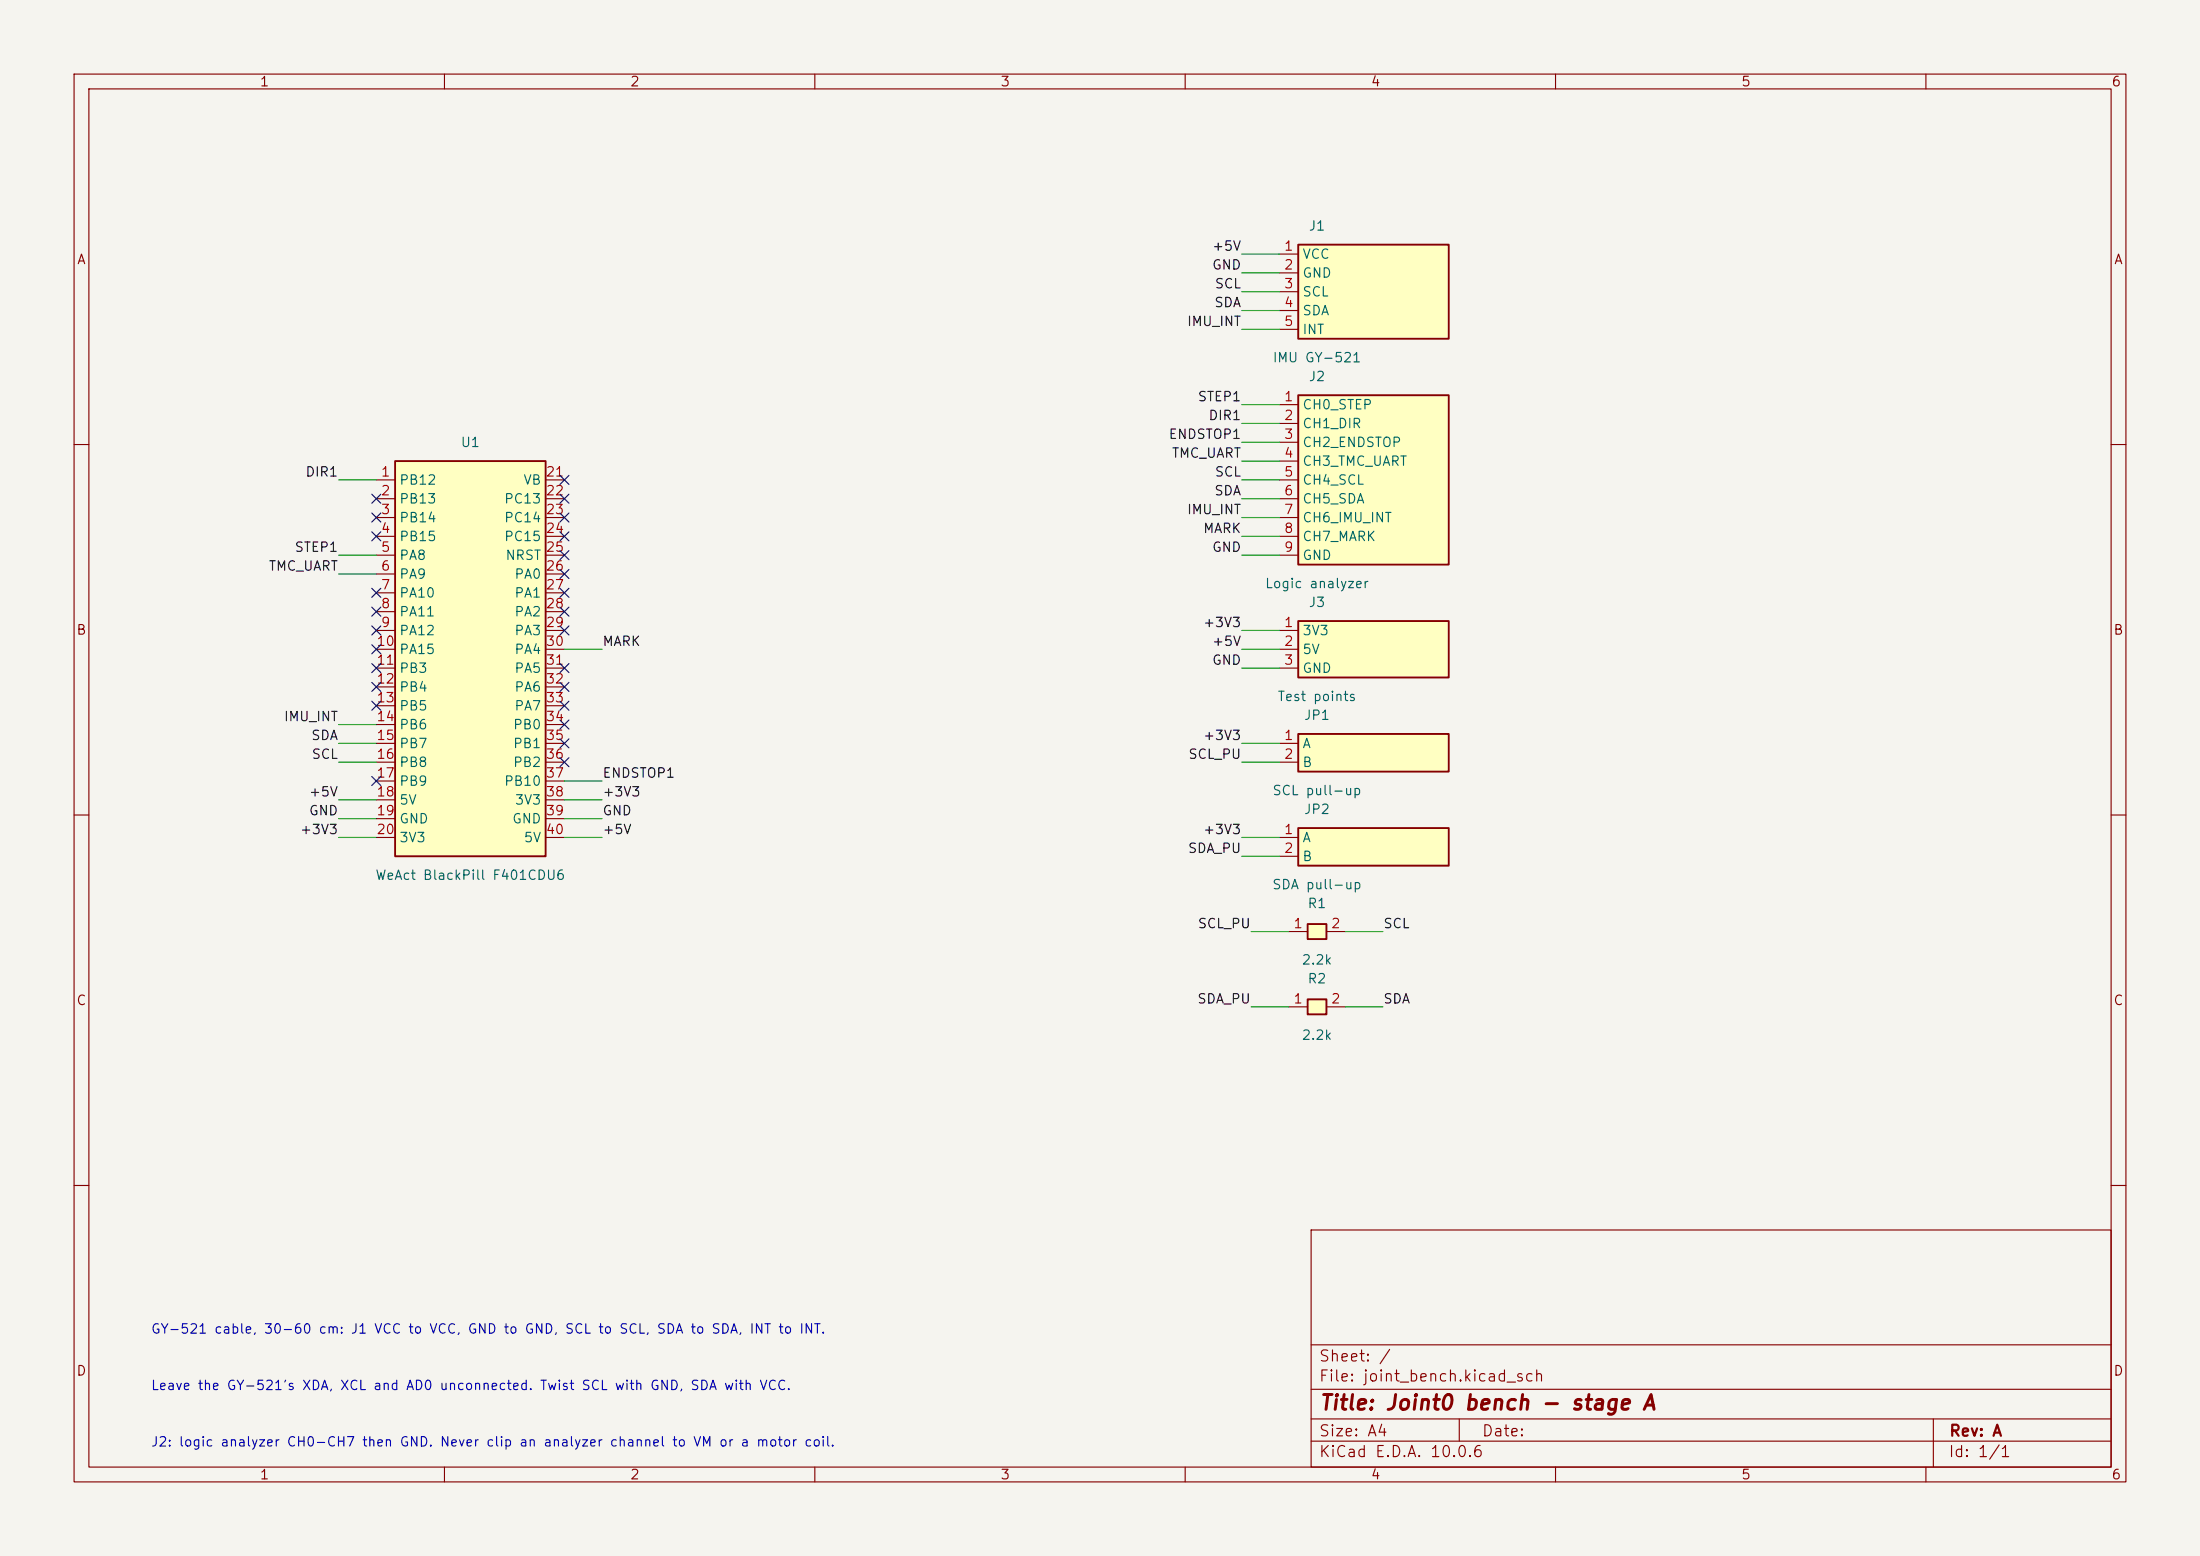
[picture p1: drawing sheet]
<svg xmlns="http://www.w3.org/2000/svg" width="297mm" height="210mm" viewBox="0 0 297 210" stroke-linecap="round" stroke-linejoin="round" font-family="sans-serif">
<path d="M0 0h297v210h-297z" fill="#f5f4ef" stroke="#f5f4ef" stroke-width=".14"/>
<g fill="none" stroke="#840000" stroke-width=".15">
<path d="M10 10h277v190h-277zM12 12h273v186h-273zM60 10v2M110 10v2M160 10v2M210 10v2M260 10v2M10 60h2M285 60h2M10 110h2M285 110h2M10 160h2"/>
<path d="M177 166h108v32h-108zM285 160h2M60 198v2M110 198v2M160 198v2M177 194.5h108M177 191.5h108M177 187.5h108M177 181.5h108M197 191.5v3M210 198v2M260 198v2"/>
<path d="M261 191.5v6.5"/>
</g>
<path d="M176.5 134.9h2.6v2h-2.6z" fill="#ffffc2"/>
<path d="M176.5 134.9h2.6v2h-2.6z" fill="none" stroke="#840000" stroke-width=".25"/>
<path d="M174 135.9h2.5M179.1 135.9h2.5" fill="none" stroke="#840000" stroke-width=".15"/>
<path d="M176.5 124.7h2.6v2h-2.6z" fill="#ffffc2"/>
<path d="M176.5 124.7h2.6v2h-2.6z" fill="none" stroke="#840000" stroke-width=".25"/>
<path d="M174 125.7h2.5M179.1 125.7h2.5" fill="none" stroke="#840000" stroke-width=".15"/>
<path d="M175.3 111.8h20.3v5h-20.3z" fill="#ffffc2"/>
<path d="M175.3 111.8h20.3v5h-20.3z" fill="none" stroke="#840000" stroke-width=".25"/>
<path d="M172.7 113h2.6M172.7 115.6h2.6" fill="none" stroke="#840000" stroke-width=".15"/>
<path d="M175.3 99.1h20.3v5h-20.3z" fill="#ffffc2"/>
<path d="M175.3 99.1h20.3v5h-20.3z" fill="none" stroke="#840000" stroke-width=".25"/>
<path d="M172.7 100.3h2.6M172.7 102.9h2.6" fill="none" stroke="#840000" stroke-width=".15"/>
<path d="M175.3 33h20.3v12.7h-20.3z" fill="#ffffc2"/>
<path d="M175.3 33h20.3v12.7h-20.3z" fill="none" stroke="#840000" stroke-width=".25"/>
<path d="M172.7 34.3h2.6M172.7 36.8h2.6M172.7 39.4h2.6M172.7 41.9h2.6M172.7 44.5h2.6" fill="none" stroke="#840000" stroke-width=".15"/>
<path d="M175.3 53.3h20.3v22.9h-20.3z" fill="#ffffc2"/>
<path d="M175.3 53.3h20.3v22.9h-20.3z" fill="none" stroke="#840000" stroke-width=".25"/>
<path d="M172.7 54.6h2.6M172.7 57.2h2.6M172.7 59.7h2.6M172.7 62.2h2.6M172.7 64.8h2.6M172.7 67.3h2.6M172.7 69.9h2.6M172.7 72.4h2.6M172.7 74.9h2.6" fill="none" stroke="#840000" stroke-width=".15"/>
<path d="M175.3 83.8h20.3v7.6h-20.3z" fill="#ffffc2"/>
<path d="M175.3 83.8h20.3v7.6h-20.3z" fill="none" stroke="#840000" stroke-width=".25"/>
<path d="M172.7 85.1h2.6M172.7 87.6h2.6M172.7 90.2h2.6" fill="none" stroke="#840000" stroke-width=".15"/>
<path d="M53.3 62.2h20.4v53.4h-20.4z" fill="#ffffc2"/>
<path d="M53.3 62.2h20.4v53.4h-20.4z" fill="none" stroke="#840000" stroke-width=".25"/>
<g fill="none" stroke="#840000" stroke-width=".15">
<path d="M50.8 64.8h2.5M50.8 67.3h2.5M50.8 69.9h2.5M50.8 72.4h2.5M50.8 74.9h2.5M50.8 77.5h2.5M73.7 64.8h2.5M73.7 67.3h2.5M73.7 69.9h2.5M73.7 72.4h2.5M73.7 74.9h2.5M73.7 77.5h2.5"/>
<path d="M50.8 80h2.5M50.8 82.6h2.5M50.8 85.1h2.5M50.8 87.6h2.5M50.8 90.2h2.5M50.8 92.7h2.5M50.8 95.3h2.5M50.8 97.8h2.5M73.7 80h2.5M73.7 82.6h2.5M73.7 85.1h2.5M73.7 87.6h2.5"/>
<path d="M73.7 90.2h2.5M73.7 92.7h2.5M73.7 95.3h2.5M73.7 97.8h2.5M50.8 100.3h2.5M50.8 102.9h2.5M50.8 105.4h2.5M50.8 108h2.5M50.8 110.5h2.5M50.8 113h2.5M73.7 100.3h2.5M73.7 102.9h2.5"/>
<path d="M73.7 105.4h2.5M73.7 108h2.5M73.7 110.5h2.5M73.7 113h2.5"/>
</g>
<g fill="none" stroke="#009600" stroke-width=".15">
<path d="M167.6 36.8h5.1M167.6 39.4h5.1M167.6 34.3h5.1M167.6 59.7h5.1M167.6 44.5h5.1M167.6 41.9h5.1M167.6 57.2h5.1M167.6 54.6h5.1M45.7 64.8h5.1M45.7 77.5h5.1M45.7 74.9h5.1M167.6 72.4h5.1"/>
<path d="M167.6 69.9h5.1M167.6 67.3h5.1M167.6 64.8h5.1M167.6 74.9h5.1M167.6 62.2h5.1M45.7 97.8h5.1M76.2 87.6h5.1M167.6 87.6h5.1M167.6 85.1h5.1M167.6 90.2h5.1M45.7 100.3h5.1M45.7 113h5.1"/>
<path d="M45.7 102.9h5.1M45.7 110.5h5.1M45.7 108h5.1M76.2 113h5.1M76.2 110.5h5.1M76.2 108h5.1M76.2 105.4h5.1M167.6 100.3h5.1M167.6 113h5.1M167.6 102.9h5.1M167.6 115.6h5.1M168.9 125.7h5.1"/>
<path d="M168.9 135.9h5.1M181.6 125.7h5.1M181.6 135.9h5.1"/>
</g>
<g fill="none" stroke="#000084" stroke-width=".15">
<path d="M50.2 79.4l1.2 1.2M50.2 71.8l1.2 1.2M50.2 66.7l1.2 1.2M50.2 69.2l1.2 1.3M51.4 79.4l-1.2 1.2M51.4 71.8l-1.2 1.2M51.4 66.7l-1.2 1.2M51.4 69.2l-1.2 1.3M75.6 79.4l1.2 1.2M75.6 76.9l1.2 1.2M75.6 74.3l1.2 1.2M75.6 71.8l1.2 1.2"/>
<path d="M75.6 69.2l1.2 1.3M75.6 66.7l1.2 1.2M75.6 64.2l1.2 1.2M76.8 79.4l-1.2 1.2M76.8 76.9l-1.2 1.2M76.8 74.3l-1.2 1.2M76.8 66.7l-1.2 1.2M76.8 69.2l-1.2 1.3M76.8 71.8l-1.2 1.2M76.8 64.2l-1.2 1.2M50.2 81.9l1.2 1.3M50.2 84.5l1.2 1.2"/>
<path d="M50.2 87l1.2 1.2M50.2 89.6l1.2 1.2M50.2 92.1l1.2 1.2M50.2 94.6l1.2 1.3M51.4 81.9l-1.2 1.3M51.4 84.5l-1.2 1.2M51.4 87l-1.2 1.2M51.4 89.6l-1.2 1.2M51.4 92.1l-1.2 1.2M51.4 94.6l-1.2 1.3M75.6 99.7l1.2 1.2M75.6 94.6l1.2 1.3"/>
<path d="M75.6 81.9l1.2 1.3M75.6 97.2l1.2 1.2M75.6 92.1l1.2 1.2M75.6 84.5l1.2 1.2M75.6 89.6l1.2 1.2M76.8 99.7l-1.2 1.2M76.8 94.6l-1.2 1.3M76.8 81.9l-1.2 1.3M76.8 97.2l-1.2 1.2M76.8 92.1l-1.2 1.2M76.8 84.5l-1.2 1.2M76.8 89.6l-1.2 1.2"/>
<path d="M50.2 104.8l1.2 1.2M51.4 104.8l-1.2 1.2M75.6 102.3l1.2 1.2M76.8 102.3l-1.2 1.2"/>
</g>
<text font-size="2" fill="#840000" x="178" y="190.8">Title: Joint0 bench - stage A</text>
<g font-size="1.5" fill="#840000">
<text x="178" y="184.1">Sheet: /</text>
<text x="178" y="186.8">File: joint_bench.kicad_sch</text>
<text x="178" y="197">KiCad E.D.A. 10.0.6</text>
<text x="178" y="194.2">Size: A4</text>
<text x="200" y="194.2">Date:</text>
<text x="263" y="197">Id: 1/1</text>
<text x="263" y="194.2">Rev: A</text>
</g>
<g font-size="1.3" fill="#840000">
<text x="35" y="12">1</text>
<text x="85" y="12">2</text>
<text x="135" y="12">3</text>
<text x="185" y="12">4</text>
<text x="235" y="12">5</text>
<text x="285" y="12">6</text>
<text x="10.3" y="36">A</text>
<text x="285.3" y="36">A</text>
<text x="10.2" y="86">B</text>
<text x="285.2" y="86">B</text>
<text x="10.2" y="136">C</text>
<text x="285.2" y="136">C</text>
<text x="10.2" y="186">D</text>
<text x="285.2" y="186">D</text>
<text x="35" y="200">1</text>
<text x="85" y="200">2</text>
<text x="135" y="200">3</text>
<text x="185" y="200">4</text>
<text x="235" y="200">5</text>
<text x="285" y="200">6</text>
</g>
<g font-size="1.3" fill="#0f0f0f">
<text x="163.5" y="34.2">+5V</text>
<text x="163.5" y="36.7">GND</text>
<text x="163.8" y="41.8">SDA</text>
<text x="163.9" y="39.2">SCL</text>
<text x="160.2" y="44.3">IMU_INT</text>
<text x="157.7" y="59.6">ENDSTOP1</text>
<text x="161.6" y="54.5">STEP1</text>
<text x="163.1" y="57">DIR1</text>
<text x="41.1" y="64.6">DIR1</text>
<text x="158.1" y="62.1">TMC_UART</text>
<text x="163.9" y="64.6">SCL</text>
<text x="160.2" y="69.7">IMU_INT</text>
<text x="163.8" y="67.2">SDA</text>
<text x="36.2" y="77.3">TMC_UART</text>
<text x="39.7" y="74.8">STEP1</text>
<text x="162.3" y="72.3">MARK</text>
<text x="163.5" y="74.8">GND</text>
<text x="81.3" y="87.5">MARK</text>
<text x="162.3" y="85">+3V3</text>
<text x="163.5" y="87.5">+5V</text>
<text x="163.5" y="90">GND</text>
<text x="38.2" y="97.7">IMU_INT</text>
<text x="41.9" y="100.2">SDA</text>
<text x="162.3" y="100.2">+3V3</text>
<text x="41.6" y="107.8">+5V</text>
<text x="42" y="102.7">SCL</text>
<text x="81.3" y="107.8">+3V3</text>
<text x="81.3" y="105.3">ENDSTOP1</text>
<text x="160.3" y="102.7">SCL_PU</text>
<text x="40.4" y="112.9">+3V3</text>
<text x="41.6" y="110.4">GND</text>
<text x="81.3" y="112.9">+5V</text>
<text x="81.3" y="110.4">GND</text>
<text x="162.3" y="112.9">+3V3</text>
<text x="160.3" y="115.4">SDA_PU</text>
<text x="161.6" y="125.6">SCL_PU</text>
<text x="186.7" y="125.6">SCL</text>
<text x="161.5" y="135.8">SDA_PU</text>
<text x="186.7" y="135.8">SDA</text>
</g>
<g font-size="1.3" fill="#a90000">
<text x="173.3" y="34.2">1</text>
<text x="173.3" y="36.7">2</text>
<text x="173.3" y="39.2">3</text>
<text x="173.3" y="41.8">4</text>
<text x="173.3" y="44.3">5</text>
<text x="173.3" y="54.5">1</text>
<text x="173.3" y="57">2</text>
<text x="173.3" y="59.6">3</text>
<text x="51.3" y="64.6">1</text>
<text x="73.6" y="64.6">21</text>
<text x="173.3" y="62.1">4</text>
<text x="173.3" y="64.6">5</text>
<text x="51.3" y="67.2">2</text>
<text x="51.3" y="69.7">3</text>
<text x="73.6" y="67.2">22</text>
<text x="73.6" y="69.7">23</text>
<text x="173.3" y="67.2">6</text>
<text x="173.3" y="69.7">7</text>
<text x="51.3" y="72.3">4</text>
<text x="51.3" y="74.8">5</text>
<text x="51.3" y="77.3">6</text>
<text x="73.6" y="72.3">24</text>
<text x="73.6" y="74.8">25</text>
<text x="73.6" y="77.3">26</text>
<text x="173.3" y="72.3">8</text>
<text x="173.3" y="74.8">9</text>
<text x="51.3" y="79.9">7</text>
<text x="51.3" y="82.4">8</text>
<text x="73.6" y="79.9">27</text>
<text x="73.6" y="82.4">28</text>
<text x="50.7" y="87.5">10</text>
<text x="51.3" y="85">9</text>
<text x="73.6" y="85">29</text>
<text x="73.6" y="87.5">30</text>
<text x="173.3" y="85">1</text>
<text x="173.3" y="87.5">2</text>
<text x="50.7" y="90">11</text>
<text x="50.7" y="92.6">12</text>
<text x="50.7" y="95.1">13</text>
<text x="73.6" y="90">31</text>
<text x="73.6" y="92.6">32</text>
<text x="73.6" y="95.1">33</text>
<text x="173.3" y="90">3</text>
<text x="50.7" y="97.7">14</text>
<text x="50.7" y="100.2">15</text>
<text x="73.6" y="97.7">34</text>
<text x="73.6" y="100.2">35</text>
<text x="173.3" y="100.2">1</text>
<text x="50.7" y="102.7">16</text>
<text x="50.7" y="105.3">17</text>
<text x="50.7" y="107.8">18</text>
<text x="73.6" y="102.7">36</text>
<text x="73.6" y="105.3">37</text>
<text x="73.6" y="107.8">38</text>
<text x="173.3" y="102.7">2</text>
<text x="50.7" y="110.4">19</text>
<text x="50.7" y="112.9">20</text>
<text x="73.6" y="110.4">39</text>
<text x="73.6" y="112.9">40</text>
<text x="173.3" y="112.9">1</text>
<text x="173.3" y="115.4">2</text>
<text x="174.5" y="125.6">1</text>
<text x="179.6" y="125.6">2</text>
<text x="174.5" y="135.8">1</text>
<text x="179.6" y="135.8">2</text>
</g>
<g font-size="1.3" fill="#006464">
<text x="175.7" y="35.3">VCC</text>
<text x="176.6" y="31.4">J1</text>
<text x="175.7" y="37.8">GND</text>
<text x="175.7" y="40.3">SCL</text>
<text x="175.7" y="42.9">SDA</text>
<text x="175.7" y="45.4">INT</text>
<text x="171.7" y="49.2">IMU GY-521</text>
<text x="176.6" y="51.8">J2</text>
<text x="175.7" y="55.6">CH0_STEP</text>
<text x="175.7" y="58.1">CH1_DIR</text>
<text x="53.8" y="65.7">PB12</text>
<text x="62.1" y="60.7">U1</text>
<text x="70.6" y="65.7">VB</text>
<text x="175.7" y="60.7">CH2_ENDSTOP</text>
<text x="175.7" y="63.2">CH3_TMC_UART</text>
<text x="175.7" y="65.7">CH4_SCL</text>
<text x="53.8" y="68.3">PB13</text>
<text x="53.8" y="70.8">PB14</text>
<text x="68" y="68.3">PC13</text>
<text x="68" y="70.8">PC14</text>
<text x="175.7" y="68.3">CH5_SDA</text>
<text x="175.7" y="70.8">CH6_IMU_INT</text>
<text x="53.8" y="73.4">PB15</text>
<text x="53.8" y="75.9">PA8</text>
<text x="68" y="73.4">PC15</text>
<text x="68.1" y="75.9">NRST</text>
<text x="175.7" y="73.4">CH7_MARK</text>
<text x="175.7" y="75.9">GND</text>
<text x="53.8" y="78.4">PA9</text>
<text x="53.8" y="81">PA10</text>
<text x="53.8" y="83.5">PA11</text>
<text x="69.4" y="78.4">PA0</text>
<text x="69.4" y="81">PA1</text>
<text x="69.4" y="83.5">PA2</text>
<text x="170.7" y="79.7">Logic analyzer</text>
<text x="176.6" y="82.2">J3</text>
<text x="53.8" y="86.1">PA12</text>
<text x="53.8" y="88.6">PA15</text>
<text x="69.4" y="86.1">PA3</text>
<text x="69.4" y="88.6">PA4</text>
<text x="175.7" y="86.1">3V3</text>
<text x="175.7" y="88.6">5V</text>
<text x="53.8" y="91.1">PB3</text>
<text x="53.8" y="93.7">PB4</text>
<text x="69.4" y="91.1">PA5</text>
<text x="69.4" y="93.7">PA6</text>
<text x="172.4" y="94.9">Test points</text>
<text x="175.7" y="91.1">GND</text>
<text x="53.8" y="96.2">PB5</text>
<text x="53.8" y="98.8">PB6</text>
<text x="53.8" y="101.3">PB7</text>
<text x="69.2" y="98.8">PB0</text>
<text x="69.2" y="101.3">PB1</text>
<text x="69.4" y="96.2">PA7</text>
<text x="175.7" y="101.3">A</text>
<text x="175.9" y="97.5">JP1</text>
<text x="53.8" y="103.8">PB8</text>
<text x="53.8" y="106.4">PB9</text>
<text x="68" y="106.4">PB10</text>
<text x="69.2" y="103.8">PB2</text>
<text x="171.7" y="107.6">SCL pull-up</text>
<text x="175.7" y="103.8">B</text>
<text x="53.8" y="108.9">5V</text>
<text x="53.8" y="111.5">GND</text>
<text x="53.8" y="114">3V3</text>
<text x="69.1" y="111.5">GND</text>
<text x="69.4" y="108.9">3V3</text>
<text x="70.6" y="114">5V</text>
<text x="175.7" y="114">A</text>
<text x="175.9" y="110.2">JP2</text>
<text x="50.6" y="119.1">WeAct BlackPill F401CDU6</text>
<text x="175.7" y="116.5">B</text>
<text x="171.7" y="120.3">SDA pull-up</text>
<text x="176.4" y="122.9">R1</text>
<text x="175.6" y="130.5">2.2k</text>
<text x="176.4" y="133">R2</text>
<text x="175.6" y="140.7">2.2k</text>
</g>
<g font-size="1.3" fill="#0000c2">
<text x="20.3" y="180.3">GY-521 cable, 30-60 cm: J1 VCC to VCC, GND to GND, SCL to SCL, SDA to SDA, INT to INT.</text>
<text x="20.3" y="187.9">Leave the GY-521's XDA, XCL and AD0 unconnected. Twist SCL with GND, SDA with VCC.</text>
<text x="20.3" y="195.6">J2: logic analyzer CH0-CH7 then GND. Never clip an analyzer channel to VM or a motor coil.</text>
</g>
</svg>
